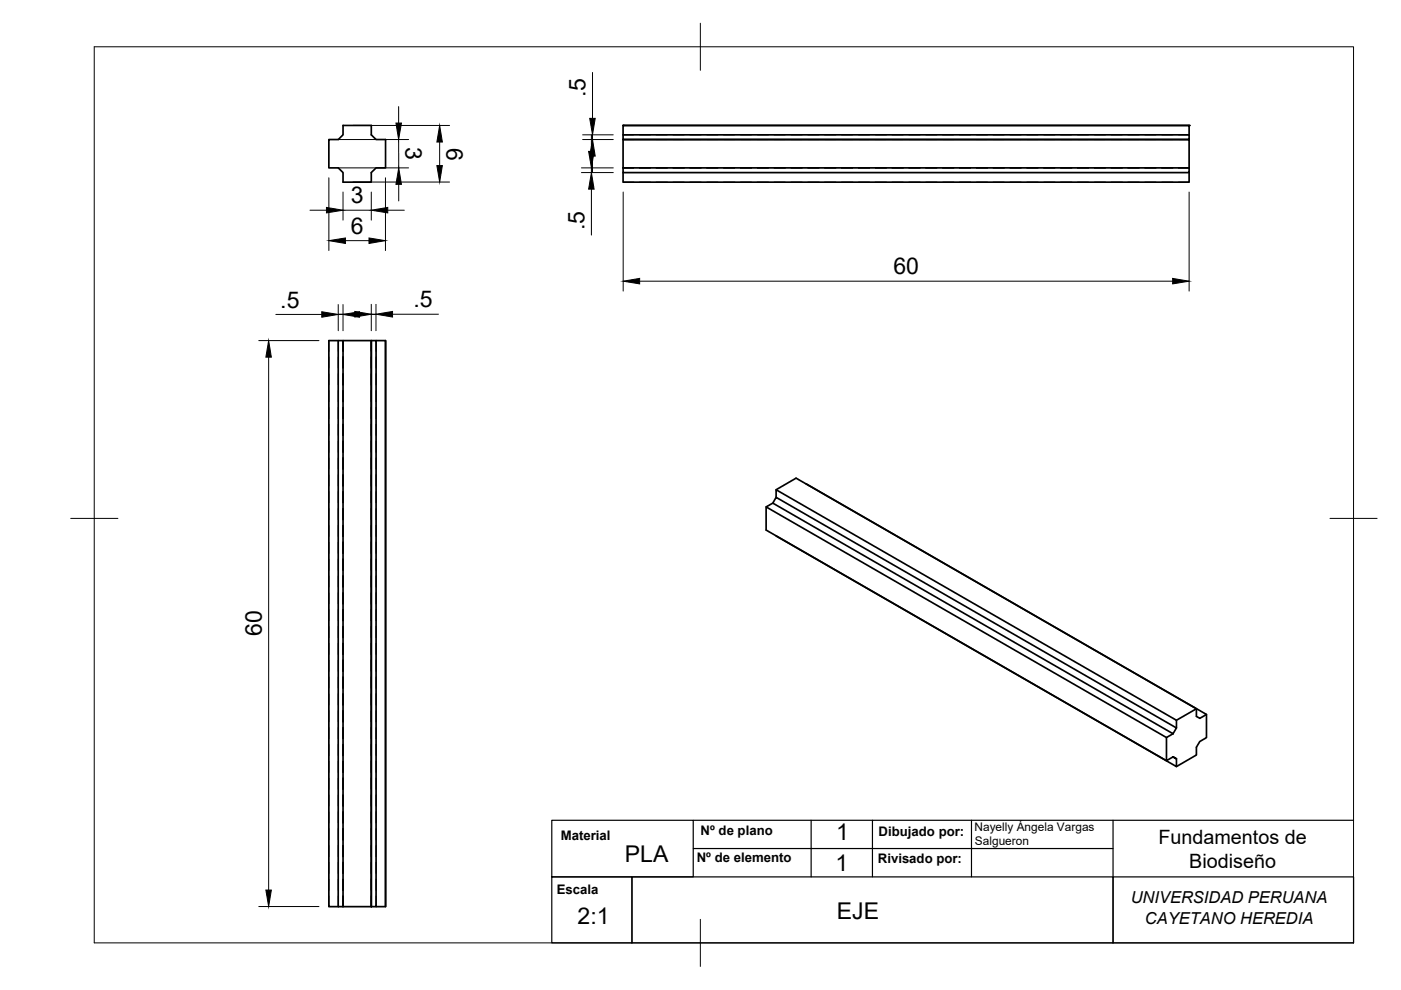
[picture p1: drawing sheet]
<svg xmlns="http://www.w3.org/2000/svg" width="297mm" height="210mm" viewBox="0 0 297 210" stroke-linecap="round" stroke-linejoin="round" font-family="sans-serif">
<!-- layer: Visible -->
<g fill="none" stroke="#000" stroke-width=".36">
<path d="M69.7 29.6h2l1-1v-2h6v2l1 1h2v6h-2l-1 1v2h-6v-2l-1-1h-2zM132.1 28.6h120v1h-120zM132.1 28.6v-2h120v2M132.1 35.6v1h120v-1M132.1 36.6v2h120v-2M132.1 35.6v-6h120v6M132.1 26.6h120M132.1 35.6h120M71.7 72.2h-2v120h2M72.7 72.2h6v120M78.7 72.2h1v120h-1zM79.7 72.2h2v120h-2"/>
<path d="M81.7 72.2v120M162.4 107.5l84.9 48.9M163.9 106.7l-1.5 .8v4.9l84.9 48.9M164.5 105.4l84.9 48.9-.7 1.3-84.8-48.9zM164.5 105.4v-1.6l84.9 48.9v1.6M164.5 113.6l84.9 48.9v-1.6M170.9 102.6l84.9 48.9-1.4 .8-.7-.4v-1.6l-84.9-48.9-4.3 2.4M248.7 155.6l-1.4 .8v4.9l1.4-.8M253.7 150.3l-4.3 2.4M255.8 151.5v4.9l-1.4 .8-.7 1.2v1.7l-4.3 2.4M248.7 160.5l.7 .4-.7-.4M71.7 192.2v-120h1v120"/>
<path d="M71.7 192.2h7"/>
</g>
<!-- layer: Hidden -->
<g fill="none" stroke="#000" stroke-width=".21">
<path d="M132.1 29.6h2.3M132.1 28.6h2.3M132.1 35.6h2.3M132.1 36.6h2.3M132.1 38.6h2.3M135.6 29.6h2.3M135.6 28.6h2.3M135.6 35.6h2.3M135.6 36.6h2.3M135.6 38.6h2.3M139.1 29.6h2.4M139.1 28.6h2.4"/>
<path d="M139.1 35.6h2.4M139.1 36.6h2.4M139.1 38.6h2.4M142.7 29.6h2.4M142.7 28.6h2.4M142.7 35.6h2.4M142.7 36.6h2.4M142.7 38.6h2.4M146.3 29.6h2.4M146.3 28.6h2.4M146.3 35.6h2.4M146.3 36.6h2.4"/>
<path d="M146.3 38.6h2.4M149.8 29.6h2.4M149.8 28.6h2.4M149.8 35.6h2.4M149.8 36.6h2.4M149.8 38.6h2.4M153.4 29.6h2.4M153.4 28.6h2.4M153.4 35.6h2.4M153.4 36.6h2.4M153.4 38.6h2.4M157 29.6h2.4"/>
<path d="M157 28.6h2.4M157 35.6h2.4M157 36.6h2.4M157 38.6h2.4M160.5 29.6h2.4M160.5 28.6h2.4M160.5 35.6h2.4M160.5 36.6h2.4M160.5 38.6h2.4M164.1 29.6h2.4M164.1 28.6h2.4M164.1 35.6h2.4"/>
<path d="M164.1 36.6h2.4M164.1 38.6h2.4M167.7 29.6h2.4M167.7 28.6h2.4M167.7 35.6h2.4M167.7 36.6h2.4M167.7 38.6h2.4M171.3 29.6h2.4M171.3 28.6h2.4M171.3 35.6h2.4M171.3 36.6h2.4M171.3 38.6h2.4"/>
<path d="M174.8 29.6h2.4M174.8 28.6h2.4M174.8 35.6h2.4M174.8 36.6h2.4M174.8 38.6h2.4M178.4 29.6h2.4M178.4 28.6h2.4M178.4 35.6h2.4M178.4 36.6h2.4M178.4 38.6h2.4M182 29.6h2.4M182 28.6h2.4"/>
<path d="M182 35.6h2.4M182 36.6h2.4M182 38.6h2.4M185.6 29.6h2.3M185.6 28.6h2.3M185.6 35.6h2.3M185.6 36.6h2.3M185.6 38.6h2.3M189.1 29.6h2.4M189.1 28.6h2.4M189.1 35.6h2.4M189.1 36.6h2.4"/>
<path d="M189.1 38.6h2.4M192.7 29.6h2.4M192.7 28.6h2.4M192.7 35.6h2.4M192.7 36.6h2.4M192.7 38.6h2.4M196.3 29.6h2.3M196.3 28.6h2.3M196.3 35.6h2.3M196.3 36.6h2.3M196.3 38.6h2.3M199.9 29.6h2.3"/>
<path d="M199.9 28.6h2.3M199.9 35.6h2.3M199.9 36.6h2.3M199.9 38.6h2.3M203.4 29.6h2.4M203.4 28.6h2.4M203.4 35.6h2.4M203.4 36.6h2.4M203.4 38.6h2.4M207 29.6h2.4M207 28.6h2.4M207 35.6h2.4"/>
<path d="M207 36.6h2.4M207 38.6h2.4M210.6 29.6h2.3M210.6 28.6h2.3M210.6 35.6h2.3M210.6 36.6h2.3M210.6 38.6h2.3M214.1 29.6h2.4M214.1 28.6h2.4M214.1 35.6h2.4M214.1 36.6h2.4M214.1 38.6h2.4"/>
<path d="M217.7 29.6h2.4M217.7 28.6h2.4M217.7 35.6h2.4M217.7 36.6h2.4M217.7 38.6h2.4M221.3 29.6h2.4M221.3 28.6h2.4M221.3 35.6h2.4M221.3 36.6h2.4M221.3 38.6h2.4M224.9 29.6h2.3M224.9 28.6h2.3"/>
<path d="M224.9 35.6h2.3M224.9 36.6h2.3M224.9 38.6h2.3M228.4 29.6h2.4M228.4 28.6h2.4M228.4 35.6h2.4M228.4 36.6h2.4M228.4 38.6h2.4M232 29.6h2.4M232 28.6h2.4M232 35.6h2.4M232 36.6h2.4"/>
<path d="M232 38.6h2.4M235.6 29.6h2.4M235.6 28.6h2.4M235.6 35.6h2.4M235.6 36.6h2.4M235.6 38.6h2.4M239.1 29.6h2.4M239.1 28.6h2.4M239.1 35.6h2.4M239.1 36.6h2.4M239.1 38.6h2.4M242.7 29.6h2.4"/>
<path d="M242.7 28.6h2.4M242.7 35.6h2.4M242.7 36.6h2.4M242.7 38.6h2.4M246.3 29.6h2.4M246.3 28.6h2.4M246.3 35.6h2.4M246.3 36.6h2.4M246.3 38.6h2.4M249.9 29.6h2.2M249.9 28.6h2.2M249.9 35.6h2.2"/>
<path d="M249.9 36.6h2.2M249.9 38.6h2.2M69.7 72.2v2.3M69.7 75.7v2.3M69.7 79.2v2.4M71.7 72.2v2.3M71.7 75.7v2.3M71.7 79.2v2.4M72.7 72.2v2.3M72.7 75.7v2.3M72.7 79.2v2.4M78.7 72.2v2.3"/>
<path d="M78.7 75.7v2.3M78.7 79.2v2.4M79.7 72.2v2.3M79.7 75.7v2.3M79.7 79.2v2.4M69.7 82.8v2.4M69.7 86.4v2.4M69.7 90v2.3M69.7 93.5v2.4M69.7 97.1v2.4M71.7 82.8v2.4M71.7 86.4v2.4"/>
<path d="M71.7 90v2.3M71.7 93.5v2.4M71.7 97.1v2.4M72.7 82.8v2.4M72.7 86.4v2.4M72.7 90v2.3M72.7 93.5v2.4M72.7 97.1v2.4M78.7 82.8v2.4M78.7 86.4v2.4M78.7 90v2.3M78.7 93.5v2.4"/>
<path d="M78.7 97.1v2.4M79.7 82.8v2.4M79.7 86.4v2.4M79.7 90v2.3M79.7 93.5v2.4M79.7 97.1v2.4M69.7 100.7v2.4M69.7 104.2v2.4M69.7 107.8v2.4M69.7 111.4v2.4M69.7 114.9v2.4M69.7 118.5v2.4"/>
<path d="M71.7 100.7v2.4M71.7 104.2v2.4M71.7 107.8v2.4M71.7 111.4v2.4M71.7 114.9v2.4M71.7 118.5v2.4M72.7 100.7v2.4M72.7 104.2v2.4M72.7 107.8v2.4M72.7 111.4v2.4M72.7 114.9v2.4M72.7 118.5v2.4"/>
<path d="M78.7 100.7v2.4M78.7 104.2v2.4M78.7 107.8v2.4M78.7 111.4v2.4M78.7 114.9v2.4M78.7 118.5v2.4M79.7 100.7v2.4M79.7 104.2v2.4M79.7 107.8v2.4M79.7 111.4v2.4M79.7 114.9v2.4M79.7 118.5v2.4"/>
<path d="M69.7 122.1v2.4M69.7 125.7v2.4M69.7 129.2v2.4M69.7 132.8v2.4M69.7 136.4v2.4M69.7 140v2.3M71.7 122.1v2.4M71.7 125.7v2.4M71.7 129.2v2.4M71.7 132.8v2.4M71.7 136.4v2.4M71.7 140v2.3"/>
<path d="M72.7 122.1v2.4M72.7 125.7v2.4M72.7 129.2v2.4M72.7 132.8v2.4M72.7 136.4v2.4M72.7 140v2.3M78.7 122.1v2.4M78.7 125.7v2.4M78.7 129.2v2.4M78.7 132.8v2.4M78.7 136.4v2.4M78.7 140v2.3"/>
<path d="M79.7 122.1v2.4M79.7 125.7v2.4M79.7 129.2v2.4M79.7 132.8v2.4M79.7 136.4v2.4M79.7 140v2.3M69.7 143.5v2.4M69.7 147.1v2.4M69.7 150.7v2.3M69.7 154.3v2.3M69.7 157.8v2.4M71.7 143.5v2.4"/>
<path d="M71.7 147.1v2.4M71.7 150.7v2.3M71.7 154.3v2.3M71.7 157.8v2.4M72.7 143.5v2.4M72.7 147.1v2.4M72.7 150.7v2.3M72.7 154.3v2.3M72.7 157.8v2.4M78.7 143.5v2.4M78.7 147.1v2.4M78.7 150.7v2.3"/>
<path d="M78.7 154.3v2.3M78.7 157.8v2.4M79.7 143.5v2.4M79.7 147.1v2.4M79.7 150.7v2.3M79.7 154.3v2.3M79.7 157.8v2.4M69.7 161.4v2.4M69.7 165v2.4M69.7 168.5v2.4M69.7 172.1v2.4M69.7 175.7v2.4"/>
<path d="M69.7 179.3v2.3M71.7 161.4v2.4M71.7 165v2.4M71.7 168.5v2.4M71.7 172.1v2.4M71.7 175.7v2.4M71.7 179.3v2.3M72.7 161.4v2.4M72.7 165v2.4M72.7 168.5v2.4M72.7 172.1v2.4M72.7 175.7v2.4"/>
<path d="M72.7 179.3v2.3M78.7 161.4v2.4M78.7 165v2.4M78.7 168.5v2.4M78.7 172.1v2.4M78.7 175.7v2.4M78.7 179.3v2.3M79.7 161.4v2.4M79.7 165v2.4M79.7 168.5v2.4M79.7 172.1v2.4M79.7 175.7v2.4"/>
<path d="M79.7 179.3v2.3M69.7 182.8v2.4M69.7 186.4v2.4M69.7 190v2.2M71.7 182.8v2.4M71.7 186.4v2.4M71.7 190v2.2M72.7 182.8v2.4M72.7 186.4v2.4M72.7 190v2.2M78.7 182.8v2.4M78.7 186.4v2.4"/>
<path d="M78.7 190v2.2M79.7 182.8v2.4M79.7 186.4v2.4M79.7 190v2.2"/>
</g>
<!-- layer: Visible -->
<g fill="#000">
<circle cx="132.1" cy="26.6" r=".18"/>
<circle cx="252.1" cy="26.6" r=".18"/>
</g>
<!-- layer: BORDER -->
<path d="M20 9.9h267v190h-267zM148.5 4.9v10M15 109.9h10M282 109.9h10M148.5 194.9v10" fill="none" stroke="#000" stroke-width=".21"/>
<path d="M117 173.9h30v12h-30zM147 179.9h89M147 173.9h38M172 173.9v12M206 173.9v12M236 173.9v12M287 173.9h-102v12M117 185.9h17v14h-17zM134 185.9h102v14h-102zM236 185.9h51v14h-51z" fill="none" stroke="#000" stroke-width=".25"/>
<!-- layer: FD_Dimensions -->
<g fill="none" stroke="#000" stroke-width=".21">
<path d="M125.6 15.4v9.7M69.7 37.7v15.4M71.8 29.6h14.8M71.8 35.6h14.8M74.8 26.6h20.5M74.8 38.6h20.5M81.7 37.7v15.4M84.5 22.6v3.5M84.5 29.6v6M84.5 39.1v3.5M93.2 30.1v5M123.3 35.6h6.7"/>
<path d="M123.3 36.6h6.7M123.5 29.6h6.5M123.5 28.6h6.5M125.4 28.6v3.5M125.4 35.6v1M125.6 28.6v1M125.6 33.1v3.5M65.7 44.6h3.5M72.7 40.7v6M72.7 44.6h6M73.2 51h5M78.7 40.7v6"/>
<path d="M82.2 44.6h3.5M125.4 40.1v9.7M132.1 40.7v21M135.6 59.6h113M252.1 40.7v21M54.9 72.2h12.7M57 75.7v113M58.5 66.7h9.7M71.7 64.6v5.5M71.7 66.7h1M71.7 66.6h3.5M72.7 64.6v5.5"/>
<path d="M76.2 66.7h3.5M78.7 64.5v5.6M78.7 66.6h1M79.7 64.5v5.6M83.2 66.6h9.8M54.9 192.2h12.7"/>
</g>
<g fill="#000" stroke="#000" stroke-width=".21">
<path d="M83.9 26.1h1.2l-.6 3.5zM84.5 35.6l.6 3.5h-1.2zM93.2 26.6l.6 3.5h-1.2zM92.6 35.1h1.2l-.6 3.5zM124.8 32.1h1.2l-.6 3.5zM125.6 29.6l.6 3.5h-1.2zM125 25.1h1.2l-.6 3.5zM69.2 44l3.5 .6-3.5 .5zM69.7 51l3.5-.5v1.1zM78.2 50.5l3.5 .5-3.5 .6zM78.7 44.6l3.5-.6v1.1zM125.4 36.6l.6 3.5h-1.2z"/>
<path d="M132.1 59.6l3.5-.6v1.2zM248.6 59l3.5 .6-3.5 .6zM57 72.2l.5 3.5h-1.1zM68.2 66.1l3.5 .6-3.5 .6zM75.2 66l3.5 .6-3.5 .6zM72.7 66.7l3.5-.6v1.2zM79.7 66.6l3.5-.6v1.2zM56.4 188.7h1.1l-.5 3.5z"/>
</g>
<g font-size="4.9">
<text x="124.2" y="20.6" transform="rotate(-90 124.2 20.6)">.5</text>
<text x="86" y="31.2" transform="rotate(90 86 31.2)">3</text>
<text x="94.7" y="31.3" transform="rotate(90 94.7 31.3)">6</text>
<text x="74.4" y="43.1">3</text>
<text x="74.4" y="49.6">6</text>
<text x="123.9" y="48.9" transform="rotate(-90 123.9 48.9)">.5</text>
<text x="189.4" y="58.2">60</text>
<text x="59.4" y="65.2">.5</text>
<text x="87.7" y="65.2">.5</text>
<text x="55.5" y="134.9" transform="rotate(-90 55.5 134.9)">60</text>
<text x="177.3" y="178.2">1</text>
<text x="132.5" y="182.8">PLA</text>
<text x="177.1" y="184.8">1</text>
<text x="122.5" y="195.9">2:1</text>
<text x="177.4" y="194.9">EJE</text>
</g>
<g font-size="4.2">
<text x="245.6" y="179">Fundamentos de</text>
<text x="252.1" y="184">Biodiseño</text>
</g>
<g font-size="3.5">
<text x="239.7" y="191.4">UNIVERSIDAD PERUANA</text>
<text x="242.8" y="195.9">CAYETANO HEREDIA</text>
</g>
<g font-size="2.8">
<text x="118.9" y="178.2">Material</text>
<text x="148.5" y="177.1">Nº de plano</text>
<text x="186.3" y="177.2">Dibujado por:</text>
<text x="147.7" y="182.8">Nº de elemento</text>
<text x="186.1" y="183.1">Rivisado por:</text>
<text x="118" y="189.6">Escala</text>
</g>
<g font-size="2.5">
<text x="206.6" y="176.2">Nayelly Ángela Vargas</text>
<text x="206.7" y="179.2">Salgueron</text>
</g>
</svg>
